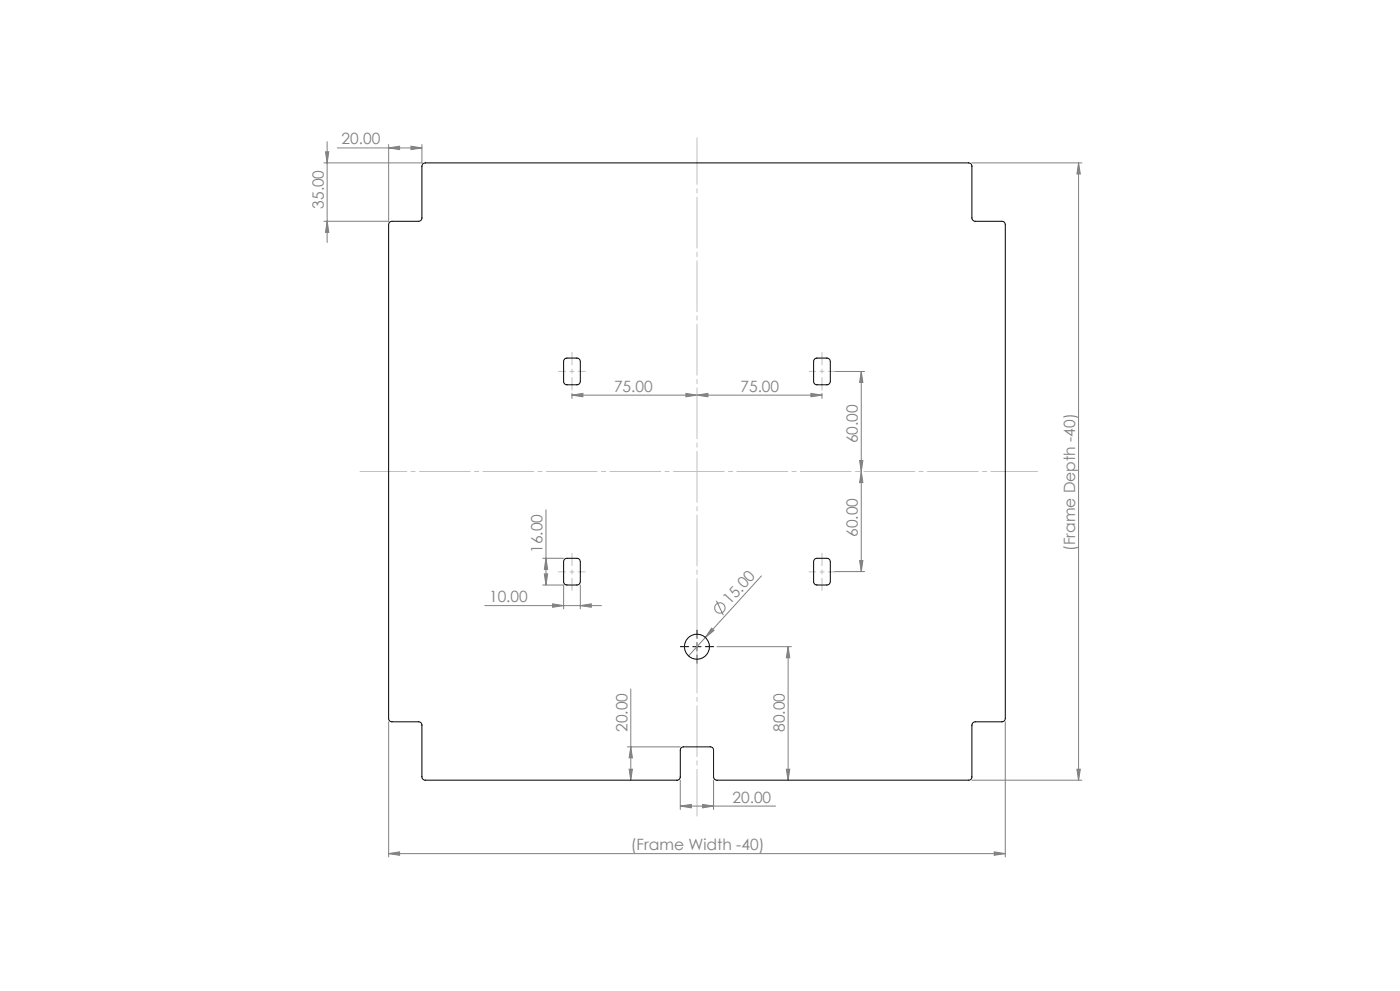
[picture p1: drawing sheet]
<svg xmlns="http://www.w3.org/2000/svg" width="420mm" height="297mm" viewBox="0 0 420 297" stroke-linecap="round" stroke-linejoin="round" font-family="sans-serif">
<g fill="none" stroke="#808080" stroke-width=".3">
<path d="M97.6 45.5h1l-.5 3.3zM98.1 42.5v30.2M101.2 44.3h25.4M116.6 44.3l3.3-.5v1zM116.6 43.3v23h-19.4M123.3 43.8l3.3 .5-3.3 .5zM126.6 43.3v5.5h-29.4M291.6 48.8h33M323.6 48.8v185M323.6 48.8l.5 3.3h-1zM98.1 66.3l.5 3.3h-1zM171.6 118.4l3.3-.5v1z"/>
<path d="M171.6 117.9v1.5M171.6 118.4h75M205.8 117.9l3.3 .5-3.3 .5zM209.1 118.4l3.3-.5v1zM243.3 117.9l3.3 .5-3.3 .5zM246.6 117.9v1.5M250.1 111.3h9.3M258.4 111.3l.5 3.3h-1zM258.4 111.3v60M257.9 138h1l-.5 3.3zM163.8 152.8v22.5M258.4 141.3l.5 3.3h-1z"/>
<path d="M162.8 175.3h6.3v7.2M162.8 167.3h6.3M163.3 172h1l-.5 3.3zM163.8 167.3l.5 3.3h-1zM174.1 175.3v7.2M228.4 172.6l-16.8 18.5M250.1 171.3h9.3M257.9 168h1l-.5 3.3zM145.4 181.5h35M165.8 181l3.3 .5-3.3 .5zM174.1 181.5l3.3-.5v1zM211.6 191.1l-5 5.5"/>
<path d="M213.5 188.3l.7 .6-2.6 2.2zM214.9 180.1l2.1 4.3M215.1 193.8h22.3M236.4 193.8v40M236.4 193.8l.5 3.3h-1zM116.6 216.3v40.5M189.2 206.5v27.3M301.6 216.3v40.5M188.2 223.8h15.9M188.7 230.5h1l-.5 3.3zM189.2 223.8l.5 3.3h-1zM204.1 233.8v8.8"/>
<path d="M214.1 233.8v8.8M235.9 230.5h1l-.5 3.3zM291.6 233.8h33M323.1 230.5h1l-.5 3.3zM116.6 255.8l3.3-.5v1zM116.6 255.8h185M204.1 241.6l3.3-.5v1zM204.1 241.6h28.6M210.8 241.1l3.3 .5-3.3 .5zM298.3 255.3l3.3 .5-3.3 .5z"/>
<circle cx="216" cy="182.2" r="1.56"/>
</g>
<path d="M206.6 193.8h-2.5M209.1 191.3v-2.5M209.1 196.3v2.5M211.6 193.8h2.5" fill="none" stroke="#000" stroke-width=".3" stroke-dasharray="15.2 1.3 1.3 1.3"/>
<path d="M207.8 193.8h2.5M209.1 192.6v2.5" fill="none" stroke="#000" stroke-width=".3"/>
<path d="M209.1 41.3v203.3M108 141.3h203.3" fill="none" stroke="#c0c0c0" stroke-width=".3" stroke-dasharray="15.2 1.3 1.3 1.3" stroke-dashoffset="1.2"/>
<path d="M171.6 105.6v11.3M246.6 105.6v11.3" fill="none" stroke="#c0c0c0" stroke-width=".3" stroke-dasharray="15.2 1.3 1.3 1.3" stroke-dashoffset="11.5"/>
<path d="M167.5 111.3h8.1M175.6 171.4h-8.1" fill="none" stroke="#c0c0c0" stroke-width=".3" stroke-dasharray="15.2 1.3 1.3 1.3" stroke-dashoffset="13.1"/>
<path d="M242.7 111.3h7.8M242.7 171.4h7.8" fill="none" stroke="#c0c0c0" stroke-width=".3" stroke-dasharray="15.2 1.3 1.3 1.3" stroke-dashoffset="13.3"/>
<path d="M171.6 165.8v11.2M246.6 165.8v11.2" fill="none" stroke="#c0c0c0" stroke-width=".3" stroke-dasharray="15.2 1.3 1.3 1.3" stroke-dashoffset="11.6"/>
<g fill="#808080">
<path d="M213.5 188.3l.7 .6-2.6 2.2z"/>
<path d="M171.6 118.4l3.3-.5v1zM205.8 117.9l3.3 .5-3.3 .5z"/>
<path d="M209.1 118.4l3.3-.5v1zM243.3 117.9l3.3 .5-3.3 .5z"/>
<path d="M257.9 168h1l-.5 3.3zM258.4 141.3l.5 3.3h-1z"/>
<path d="M258.4 111.3l.5 3.3h-1zM257.9 138h1l-.5 3.3z"/>
<path d="M174.1 181.5l3.3-.5v1zM165.8 181l3.3 .5-3.3 .5z"/>
<path d="M204.1 241.6l3.3-.5v1zM210.8 241.1l3.3 .5-3.3 .5z"/>
<path d="M123.3 43.8l3.3 .5-3.3 .5zM116.6 44.3l3.3-.5v1zM298.3 255.3l3.3 .5-3.3 .5zM116.6 255.8l3.3-.5v1z"/>
<path d="M323.1 230.5h1l-.5 3.3zM323.6 48.8l.5 3.3h-1z"/>
<path d="M97.6 45.5h1l-.5 3.3zM98.1 66.3l.5 3.3h-1zM189.2 223.8l.5 3.3h-1zM188.7 230.5h1l-.5 3.3zM163.8 167.3l.5 3.3h-1zM163.3 172h1l-.5 3.3zM236.4 193.8l.5 3.3h-1zM235.9 230.5h1l-.5 3.3z"/>
</g>
<g fill="none" stroke="#000" stroke-width=".3">
<path d="M126.9 49.1l.7-.3h163a.96 .96 0 0 1 1 1v15.5a1.02 1.02 0 0 0 1 1h8a.97 .97 0 0 1 1 1v148a.97 .97 0 0 1-1 1h-8a1.02 1.02 0 0 0-1 1v15.5a.96 .96 0 0 1-1 1h-75.5a1.02 1.02 0 0 1-1-1v-8a.96 .96 0 0 0-1-1h-8a.96 .96 0 0 0-1 1v8a.96 .96 0 0 1-1 1h-75.5a.97 .97 0 0 1-1-1v-15.5a.96 .96 0 0 0-1-1h-8a.96 .96 0 0 1-1-1v-148a.96 .96 0 0 1 1-1h8a.96 .96 0 0 0 1-1v-15.5zM169.4 107.6l.7-.3h3a1.09 1.09 0 0 1 1 1v6a1.02 1.02 0 0 1-1 1h-3a.96 .96 0 0 1-1-1v-6.2zM244.4 107.6l.7-.3h3a1.09 1.09 0 0 1 1 1v6a1.02 1.02 0 0 1-1 1h-3a.96 .96 0 0 1-1-1v-6.2zM169.4 167.6l.7-.3h3a1.02 1.02 0 0 1 1 1v6a1.02 1.02 0 0 1-1 1h-3a.96 .96 0 0 1-1-1v-6.2zM244.4 167.6l.7-.3h3a1.02 1.02 0 0 1 1 1v6a1.02 1.02 0 0 1-1 1h-3a.96 .96 0 0 1-1-1v-6.2z"/>
<circle cx="209.1" cy="193.8" r="3.7"/>
</g>
<g font-size="4.7" fill="#808080">
<text x="102.5" y="43.3">20.00</text>
<text x="97.2" y="62.6" transform="rotate(-90 97.2 62.6)">35.00</text>
<text x="184.2" y="117.4">75.00</text>
<text x="222.1" y="117.4">75.00</text>
<text x="257.4" y="132.8" transform="rotate(-90 257.4 132.8)">60.00</text>
<text x="257.4" y="160.9" transform="rotate(-90 257.4 160.9)">60.00</text>
<text x="162.8" y="165.7" transform="rotate(-90 162.8 165.7)">16.00</text>
<text x="322.6" y="165.1" transform="rotate(-90 322.6 165.1)">(Frame Depth -40)</text>
<text x="146.7" y="180.5">10.00</text>
<text x="219" y="181.4" transform="rotate(-48 219 181.4)">15.00</text>
<text x="188.2" y="219.4" transform="rotate(-90 188.2 219.4)">20.00</text>
<text x="235.4" y="219.4" transform="rotate(-90 235.4 219.4)">80.00</text>
<text x="219.7" y="240.6">20.00</text>
<text x="189.3" y="254.8">(Frame Width -40)</text>
</g>
</svg>
